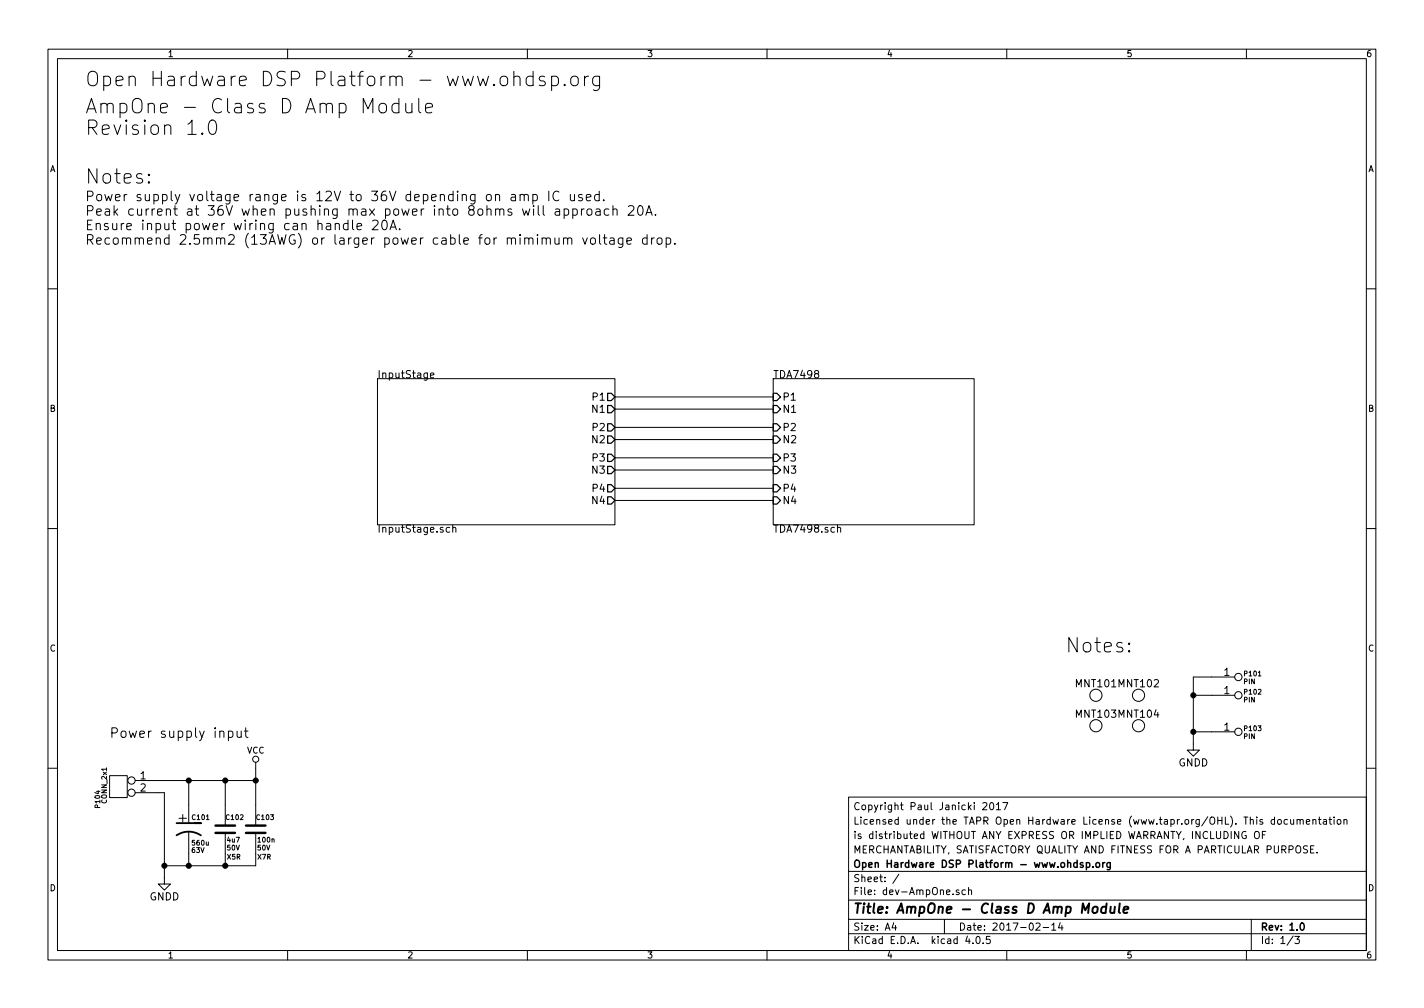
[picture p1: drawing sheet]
EESchema Schematic File Version 2
LIBS:power
LIBS:MyKiCadLibs-Lib
LIBS:dev-AmpOne-cache
EELAYER 25 0
EELAYER END
$Descr A4 11693 8268
encoding utf-8
Sheet 1 3
Title "AmpOne - Class D Amp Module"
Date "2017-02-14"
Rev "1.0"
Comp "Open Hardware DSP Platform - www.ohdsp.org"
Comment1 "MERCHANTABILITY, SATISFACTORY QUALITY AND FITNESS FOR A PARTICULAR PURPOSE."
Comment2 "is distributed WITHOUT ANY EXPRESS OR IMPLIED WARRANTY, INCLUDING OF"
Comment3 "Licensed under the TAPR Open Hardware License (www.tapr.org/OHL). This documentation"
Comment4 "Copyright Paul Janicki 2017"
$EndDescr
Text Notes 700  700  0    118  ~ 0
Open Hardware DSP Platform - www.ohdsp.org\n
Text Notes 700  2000 0    79   ~ 0
Power supply voltage range is 12V to 36V depending on amp IC used. \nPeak current at 36V when pushing max power into 8ohms will approach 20A.\nEnsure input power wiring can handle 20A. \nRecommend 2.5mm2 (13AWG) or larger power cable for mimimum voltage drop.
Text Notes 700  1500 0    118  ~ 0
Notes:
Text Notes 700  1100 0    118  ~ 0
AmpOne - Class D Amp Module\nRevision 1.0\n
$Sheet
S 3100 3100 1950 1200
U 589E6017
F0 "InputStage" 60
F1 "InputStage.sch" 60
F2 "P1" O R 5050 3250 60 
F3 "N1" O R 5050 3350 60 
F4 "P2" O R 5050 3500 60 
F5 "N2" O R 5050 3600 60 
F6 "P3" O R 5050 3750 60 
F7 "N3" O R 5050 3850 60 
F8 "P4" O R 5050 4000 60 
F9 "N4" O R 5050 4100 60 
$EndSheet
$Sheet
S 6350 3100 1650 1200
U 589EC251
F0 "TDA7498" 60
F1 "TDA7498.sch" 60
F2 "P1" I L 6350 3250 60 
F3 "N1" I L 6350 3350 60 
F4 "P2" I L 6350 3500 60 
F5 "N2" I L 6350 3600 60 
F6 "P4" I L 6350 4000 60 
F7 "N4" I L 6350 4100 60 
F8 "P3" I L 6350 3750 60 
F9 "N3" I L 6350 3850 60 
$EndSheet
$Comp
L C C103
U 1 1
P 2100 6800
F 0 "C103" H 2100 6900 40  0000 L CNN
F 1 "100n" H 2110 6715 40  0000 L CNN
F 2 "MyKiCadLibs-Footprints:SMD-0805" H 2138 6650 30  0001 C CNN
F 3 "" H 2100 6900 60  0000 C CNN
F 4 "50V" H 2165 6650 40  0000 C CNN "Voltage"
F 5 "X7R" H 2170 6575 40  0000 C CNN "Type"
F 6 "Ceramic capacitor" H 2100 7100 40  0001 L CNN "Description"
F 7 "10%" H 2500 7300 40  0001 C CNN "Tolerance"
F 8 "0805" H 2100 6800 60  0001 C CNN "Size"
	1    2100 6800
	1    0    0    -1  
$EndComp
$Comp
L C C102
U 1 1
P 1850 6800
F 0 "C102" H 1850 6900 40  0000 L CNN
F 1 "4u7" H 1860 6715 40  0000 L CNN
F 2 "MyKiCadLibs-Footprints:SMD-0805" H 1888 6650 30  0001 C CNN
F 3 "" H 1850 6900 60  0000 C CNN
F 4 "50V" H 1915 6650 40  0000 C CNN "Voltage"
F 5 "X5R" H 1920 6575 40  0000 C CNN "Type"
F 6 "Ceramic capacitor" H 1850 7100 40  0001 L CNN "Description"
F 7 "10%" H 2250 7300 40  0001 C CNN "Tolerance"
F 8 "0805" H 1850 6800 60  0001 C CNN "Size"
	1    1850 6800
	1    0    0    -1  
$EndComp
$Comp
L CONN_2x1 P104
U 1 1
P 1300 6400
F 0 "P104" V 1795 6245 40  0000 C CNN
F 1 "CONN_2x1" V 1740 6360 40  0000 C CNN
F 2 "MyKiCadLibs-Footprints:CONN-SCREW-2WAY-7.5mm-7.62mm" H 1640 6290 60  0001 C CNN
F 3 "" H 1640 6290 60  0000 C CNN
F 4 "Text description" H 1550 6150 40  0001 C CNN "Description"
	1    1300 6400
	-1   0    0    -1  
$EndComp
$Comp
L GNDD #PWR01
U 1 1
P 1350 7200
F 0 "#PWR01" H 1350 6950 60  0001 C CNN
F 1 "GNDD" H 1350 7050 60  0000 C CNN
F 2 "" H 1350 7200 60  0000 C CNN
F 3 "" H 1350 7200 60  0000 C CNN
	1    1350 7200
	1    0    0    -1  
$EndComp
$Comp
L VCC #PWR02
U 1 1
P 2100 6300
F 0 "#PWR02" H 2100 6150 50  0001 C CNN
F 1 "VCC" H 2100 6450 50  0000 C CNN
F 2 "" H 2100 6300 50  0000 C CNN
F 3 "" H 2100 6300 50  0000 C CNN
	1    2100 6300
	1    0    0    -1  
$EndComp
Wire Wire Line
	1350 6500 1350 7200
Wire Wire Line
	1350 6500 1300 6500
Wire Wire Line
	1300 6400 2100 6400
Wire Wire Line
	1850 6400 1850 6600
Wire Wire Line
	2100 6300 2100 6600
Connection ~ 1850 6400
Wire Wire Line
	1350 7100 2100 7100
Connection ~ 1350 7100
Wire Wire Line
	1850 7100 1850 7000
Wire Wire Line
	2100 7100 2100 7000
Connection ~ 1850 7100
Connection ~ 2100 6400
$Comp
L MNT_HOLE MNT101
U 1 1
P 9000 5700
F 0 "MNT101" H 9000 5800 60  0000 C CNN
F 1 "MNT_HOLE" H 9000 5800 60  0001 C CNN
F 2 "MyKiCadLibs-Footprints:MNT_HOLE_3mm" H 9000 5800 60  0001 C CNN
F 3 "" H 9000 5800 60  0000 C CNN
	1    9000 5700
	1    0    0    -1  
$EndComp
$Comp
L MNT_HOLE MNT102
U 1 1
P 9350 5700
F 0 "MNT102" H 9350 5800 60  0000 C CNN
F 1 "MNT_HOLE" H 9350 5800 60  0001 C CNN
F 2 "MyKiCadLibs-Footprints:MNT_HOLE_3mm" H 9350 5800 60  0001 C CNN
F 3 "" H 9350 5800 60  0000 C CNN
	1    9350 5700
	1    0    0    -1  
$EndComp
$Comp
L MNT_HOLE MNT103
U 1 1
P 9000 5950
F 0 "MNT103" H 9000 6050 60  0000 C CNN
F 1 "MNT_HOLE" H 9000 6050 60  0001 C CNN
F 2 "MyKiCadLibs-Footprints:MNT_HOLE_3mm" H 9000 6050 60  0001 C CNN
F 3 "" H 9000 6050 60  0000 C CNN
	1    9000 5950
	1    0    0    -1  
$EndComp
$Comp
L MNT_HOLE MNT104
U 1 1
P 9350 5950
F 0 "MNT104" H 9350 6050 60  0000 C CNN
F 1 "MNT_HOLE" H 9350 6050 60  0001 C CNN
F 2 "MyKiCadLibs-Footprints:MNT_HOLE_3mm" H 9350 6050 60  0001 C CNN
F 3 "" H 9350 6050 60  0000 C CNN
	1    9350 5950
	1    0    0    -1  
$EndComp
$Comp
L PIN P101
U 1 1
P 9950 5550
F 0 "P101" H 10210 5580 40  0000 L CNN
F 1 "PIN" H 10210 5515 40  0000 L CNN
F 2 "MyKiCadLibs-Footprints:MNT_HOLE_3mm_PTH" H 10290 5440 60  0001 C CNN
F 3 "" H 10290 5440 60  0000 C CNN
F 4 "Text description" H 10215 5455 40  0001 L CNN "Description"
	1    9950 5550
	1    0    0    -1  
$EndComp
$Comp
L GNDD #PWR03
U 1 1
P 9800 6100
F 0 "#PWR03" H 9800 5850 60  0001 C CNN
F 1 "GNDD" H 9800 5950 60  0000 C CNN
F 2 "" H 9800 6100 60  0000 C CNN
F 3 "" H 9800 6100 60  0000 C CNN
	1    9800 6100
	1    0    0    -1  
$EndComp
Wire Wire Line
	9950 6000 9800 6000
Wire Wire Line
	9800 5550 9800 6100
Connection ~ 9800 6000
Wire Wire Line
	9950 5700 9800 5700
Wire Wire Line
	9950 5550 9800 5550
Connection ~ 9800 5700
$Comp
L PIN P102
U 1 1
P 9950 5700
F 0 "P102" H 10210 5730 40  0000 L CNN
F 1 "PIN" H 10210 5665 40  0000 L CNN
F 2 "MyKiCadLibs-Footprints:MNT_HOLE_3mm_PTH" H 10290 5590 60  0001 C CNN
F 3 "" H 10290 5590 60  0000 C CNN
F 4 "Text description" H 10215 5605 40  0001 L CNN "Description"
	1    9950 5700
	1    0    0    -1  
$EndComp
$Comp
L PIN P103
U 1 1
P 9950 6000
F 0 "P103" H 10210 6030 40  0000 L CNN
F 1 "PIN" H 10210 5965 40  0000 L CNN
F 2 "MyKiCadLibs-Footprints:MNT_HOLE_3mm_PTH" H 10290 5890 60  0001 C CNN
F 3 "" H 10290 5890 60  0000 C CNN
F 4 "Text description" H 10215 5905 40  0001 L CNN "Description"
	1    9950 6000
	1    0    0    -1  
$EndComp
Wire Wire Line
	5050 3250 6350 3250
Wire Wire Line
	6350 3350 5050 3350
Wire Wire Line
	5050 3500 6350 3500
Wire Wire Line
	6350 3600 5050 3600
Wire Wire Line
	5050 3750 6350 3750
Wire Wire Line
	6350 3850 5050 3850
Wire Wire Line
	5050 4000 6350 4000
Wire Wire Line
	6350 4100 5050 4100
Text Notes 900  6050 0    79   ~ 0
Power supply input
$Comp
L CP1 C101
U 1 1
P 1550 6800
F 0 "C101" H 1725 6900 40  0000 R CNN
F 1 "560u" H 1720 6690 40  0000 R CNN
F 2 "MyKiCadLibs-Footprints:CAP-TH-D12.5mmP5mm" H 1500 6800 60  0001 C CNN
F 3 "" H 1550 6800 60  0000 C CNN
F 4 "63V" H 1680 6630 40  0000 R CNN "Voltage"
F 5 "Pitch 5mm, Diameter 12.5mm" H 1550 7100 40  0001 L CNN "Size"
F 6 "560uF 63V High ripple current long life, eg Panasonic FR EEUFR1J561L" H 1550 7200 40  0001 L CNN "Description"
	1    1550 6800
	1    0    0    -1  
$EndComp
Wire Wire Line
	1550 6600 1550 6400
Connection ~ 1550 6400
Wire Wire Line
	1550 7000 1550 7100
Connection ~ 1550 7100
Text Notes 8750 5350 0    118  ~ 0
Notes:
$EndSCHEMATC
